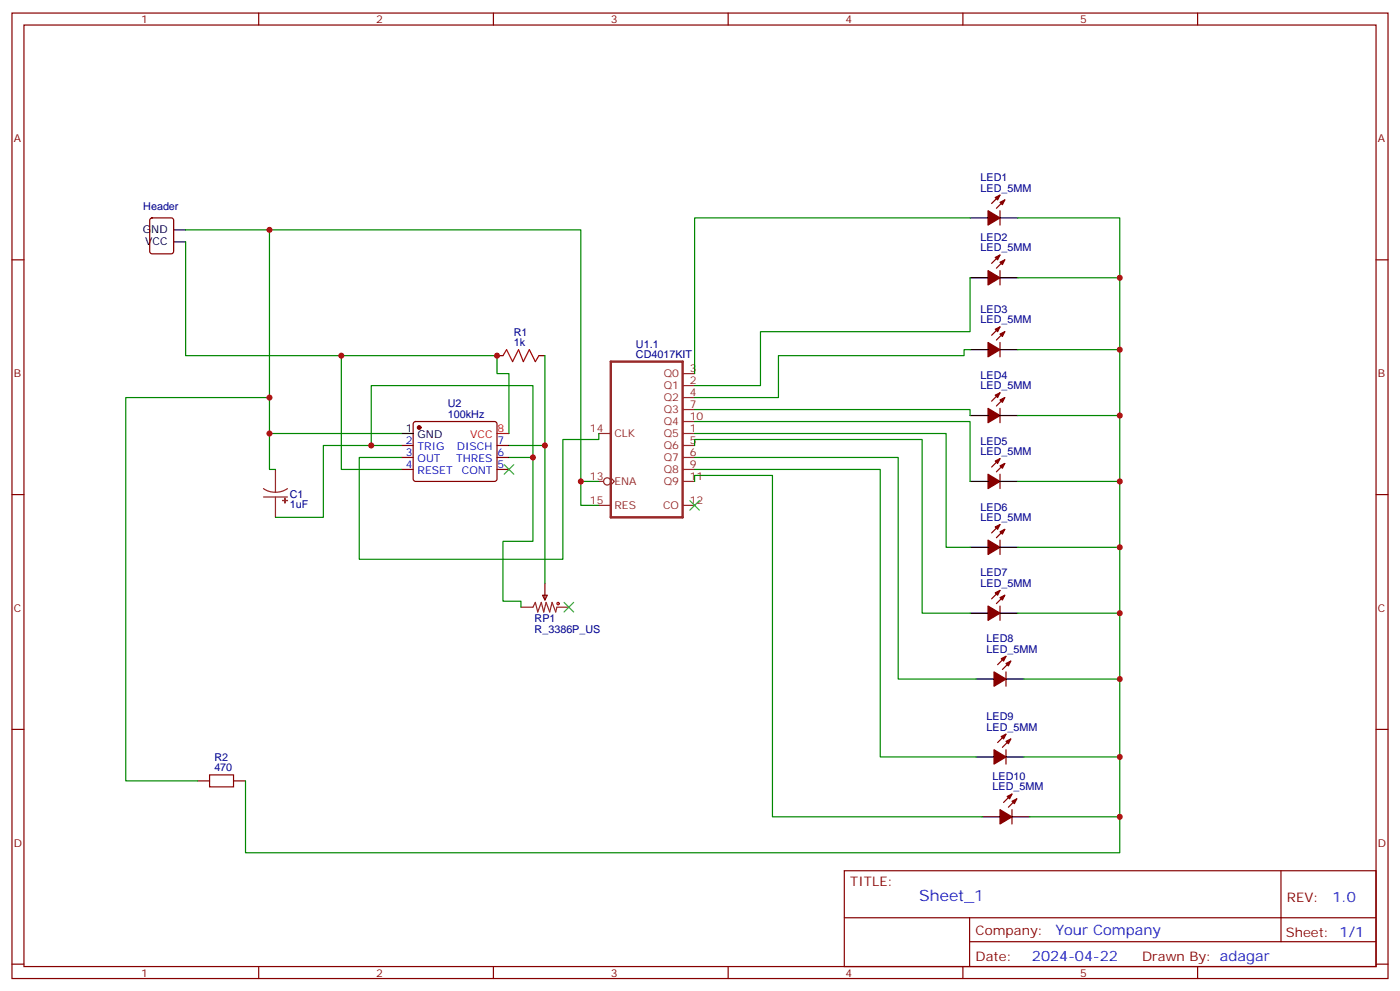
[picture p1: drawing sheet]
<svg xmlns="http://www.w3.org/2000/svg" width="412mm" height="292mm" viewBox="0 0 412 292" stroke-linecap="round" stroke-linejoin="round" font-family="sans-serif">
<g fill="none" stroke="#870000" stroke-width=".35">
<path d="M3.5 3.8h405.4v284.4h-405.4zM7.1 7.4h398.2v277.3h-398.2zM76.2 3.8v3.6M145.3 3.8v3.6M214.5 3.8v3.6M283.6 3.8v3.6M352.8 3.8v3.6M294.6 57.5l-2.5 2.4M296 58.9l-2.5 2.4M3.5 76.5h3.6M44.3 64.4l.5-.2h5.6l.7 .4 .1 9.4-.5 .7-5.9 .1-.6-.5-.1-9.4zM294.6 62.1v4.2"/>
<path d="M294.6 79.7v4.2M294.6 75.1l-2.5 2.5M296 76.5l-2.5 2.5M405.3 76.5h3.6M294.6 96.3l-2.5 2.4M296 97.7l-2.5 2.5M146.4 104.7h1.8M158.7 104.7h1.8M294.6 100.9v4.2M294.6 115.7l-2.5 2.4M296 117.1l-2.5 2.5M118.2 131.2h3.5"/>
<path d="M118.2 134.7h3.5M118.2 138.3h3.5M121.9 124.3l.5-.2h23.3l.5 .2 .2 .5-.1 16.6-.6 .4-23.6-.1-.4-.6v-16.3zM146.4 131.2h3.5M146.4 134.7h3.5M146.4 138.3h3.5M294.6 120.3v4.2M294.6 139.7v4.2M294.6 135.1l-2.5 2.4M296 136.5l-2.5 2.5M3.5 145.7h3.6M294.6 159.1v4.2"/>
<path d="M294.6 154.5l-2.5 2.5M296 155.9l-2.5 2.5M405.3 145.7h3.6M159.8 175.3h1.4l-.7 1.4zM160.5 171.8v4.9M294.6 178.5v4.2M294.6 173.9l-2.5 2.5M296 175.3l-2.5 2.5M296.3 197.9v4.2M296.3 193.3l-2.4 2.5M297.7 194.7l-2.4 2.5M3.5 214.8h3.6"/>
<path d="M296.3 216.2l-2.4 2.5M297.7 217.6l-2.4 2.5M405.3 214.8h3.6M58.2 230h3.5M68.8 230h3.5M296.3 220.8v4.2M298.1 238.4v4.3M298.1 233.9l-2.5 2.4M299.5 235.3l-2.5 2.4M248.7 256.4h156.6v28.3h-156.6zM377.3 256.5v20.8M248.7 270.3h156.5"/>
<path d="M285.6 277.3h119.6M285.6 270.3v14.1M3.5 284h3.6M76.2 284.7v3.5M145.3 284.7v3.5M214.5 284.7v3.5M283.6 284.7v3.5M352.8 284.7v3.5M405.3 284h3.6"/>
</g>
<path d="M179.9 106.5h21.2v45.9h-21.2z" fill="none" stroke="#8c2424" stroke-width=".71"/>
<g fill="none" stroke="#8c2424" stroke-width=".35">
<path d="M201.1 113.6h3.5M201.1 110h3.5M201.1 117.1h3.5M81.1 138.3v6.7M176.4 127.7h3.5M201.1 127.7h3.5M201.1 131.2h3.5M201.1 134.7h3.5M201.1 120.6h3.5M201.1 138.3h3.5M201.1 124.1h3.5M77.6 143.9l1.7 .8 1.8 .3"/>
<path d="M77.6 146.4h7.1M81.1 146.4v6M84.7 143.9l-1.7 .8-1.9 .3M176.4 141.8h1.4M176.4 148.8h3.5M179.9 140.7l1.1 1.1-1.1 1M201.1 141.8h3.5M201.1 148.8h3.5M153.5 178.8h3.5l.7-1.4 .7 2.8 1.1-2.8 .7 2.8 .7-2.8 1 2.8 .7-2.8 1.1 2.8 .3-1.4h3.6"/>
<circle cx="178.9" cy="141.8" r="1.06"/>
</g>
<g fill="#870000" stroke="#870000" stroke-width=".35">
<path d="M293.2 58.2l1.4-.7-.7 1.4z"/>
<path d="M294.6 59.6l1.4-.7-.7 1.4z"/>
<path d="M291 62.1l3.6 2.1-3.6 2.1z"/>
<path d="M293.2 75.8l1.4-.7-.7 1.4z"/>
<path d="M294.6 77.2l1.4-.7-.7 1.4z"/>
<path d="M291 79.7l3.6 2.1-3.6 2.1z"/>
<path d="M293.2 97l1.4-.7-.7 1.4z"/>
<path d="M294.6 98.4l1.4-.7-.7 1.4z"/>
<path d="M291 100.9l3.6 2.1-3.6 2.1z"/>
<path d="M293.2 116.4l1.4-.7-.7 1.4z"/>
<path d="M294.6 117.8l1.4-.7-.7 1.4z"/>
<path d="M291 120.3l3.6 2.1-3.6 2.1z"/>
<path d="M293.2 135.8l1.4-.7-.7 1.4z"/>
<path d="M294.6 137.2l1.4-.7-.7 1.4z"/>
<path d="M291 139.7l3.6 2.1-3.6 2.1z"/>
<path d="M293.2 155.2l1.4-.7-.7 1.4z"/>
<path d="M294.6 156.6l1.4-.7-.7 1.4z"/>
<path d="M291 159.1l3.6 2.1-3.6 2.1z"/>
<path d="M293.2 174.6l1.4-.7-.7 1.4z"/>
<path d="M294.6 176l1.4-.7-.7 1.4z"/>
<path d="M291 178.5l3.6 2.1-3.6 2.1z"/>
<path d="M294.9 194l1.4-.7-.7 1.4z"/>
<path d="M296.3 195.4l1.4-.7-.7 1.4z"/>
<path d="M292.8 197.9l3.5 2.1-3.5 2.1z"/>
<path d="M294.9 216.9l1.4-.7-.7 1.4z"/>
<path d="M296.3 218.3l1.4-.7-.7 1.4z"/>
<path d="M292.8 220.8l3.5 2.1-3.5 2.1z"/>
<path d="M296.7 234.6l1.4-.7-.7 1.4z"/>
<path d="M298.1 236l1.4-.7-.7 1.4z"/>
<path d="M294.6 238.4l3.5 2.2-3.5 2.1z"/>
<circle cx="123.5" cy="125.9" r=".53"/>
</g>
<g fill="none" stroke="#000" stroke-width=".35">
<path d="M51.2 67.7h3.5M51.2 71.2h3.5M285.8 64.2h5.2M294.6 64.2h5.3M285.8 81.8h5.2M294.6 81.8h5.3M285.8 103h5.2M294.6 103h5.3M118.2 127.7h3.5M285.8 122.4h5.2M294.6 122.4h5.3M285.8 141.8h5.2"/>
<path d="M294.6 141.8h5.3M285.8 161.2h5.2M294.6 161.2h5.3M285.8 180.6h5.2M287.5 200h5.3M294.6 180.6h5.3M296.3 200h5.3M287.5 222.9h5.3M296.3 222.9h5.3M289.3 240.6h5.3M298.1 240.6h5.3"/>
</g>
<path d="M146.4 127.7h3.5" fill="none" stroke="#f00" stroke-width=".35"/>
<g fill="#8c2424" stroke="#8c2424" stroke-width=".35">
<path d="M83.3 147.4h1.4z"/>
<path d="M83.9 146.7l.1 1.4z"/>
</g>
<g fill="none" stroke="#a10000" stroke-width=".35">
<path d="M148.2 104.7l1-1.7 1.8 3.5 1.8-3.5 1.4 3.5 1.7-3.5 1.8 3.5 1-1.8M61.7 228.2h7.1v3.5h-7.1z"/>
<circle cx="164.4" cy="177.8" r=".35"/>
</g>
<g fill="none" stroke="#008700" stroke-width=".35">
<path d="M54.7 67.7h116.4v81.1h5.3M54.7 71.2v33.5h91.7v5.3h3.5v17.7M79.4 67.7v60h38.8M285.8 64.2h-81.2v45.8M299.9 64.2h29.9v176.4h-26.4M285.8 81.8v15.9h-61.8v15.9h-19.4M299.9 81.8h29.9M79.4 117.1h-42.4v112.9h21.2M100.5 104.7v33.6h17.7M160.5 104.7v26.5M285.8 103h-1.8v1.7h-54.7v12.4h-24.7M299.9 103h29.9"/>
<path d="M79.4 127.7v10.6h1.7M109.4 131.2h-14.2v21.2h-14.1M118.2 131.2h-8.8v-17.6h47.6v21.1M149.9 134.7h7.1v24.7h-8.8v17.7h5.3v1.7M149.9 131.2h10.6v40.6M176.4 127.7v1.7h-10.6v35.3h-60v-30h12.4M204.6 120.6h81.2v1.8M204.6 124.1h81.2v17.7M204.6 127.7h74.1v33.5h7.1M204.6 131.2v-1.8h67v51.2h14.2M204.6 134.7h60v65.3h22.9M204.6 138.3h54.7v84.6h28.2"/>
<path d="M299.9 122.4h29.9M171.1 141.8h5.3M204.6 141.8v-1.8h22.9v100.6h61.8M299.9 141.8h29.9M299.9 161.2h29.9M299.9 180.6h29.9M301.6 200h28.2M72.3 230v21.1h257.5v-10.5M301.6 222.9h28.2"/>
</g>
<path d="M148.5 136.8l2.8 2.9M151.3 136.8l-2.8 2.9M203.2 147.4l2.8 2.8M206 147.4l-2.8 2.8M166.2 177.4l2.8 2.8M169 177.4l-2.8 2.8" fill="none" stroke="#3c3" stroke-width=".35"/>
<g fill="#c00">
<circle cx="329.8" cy="222.9" r=".88"/>
<circle cx="329.8" cy="200" r=".88"/>
<circle cx="329.8" cy="180.6" r=".88"/>
<circle cx="329.8" cy="161.2" r=".88"/>
<circle cx="329.8" cy="141.8" r=".88"/>
<circle cx="329.8" cy="122.4" r=".88"/>
<circle cx="329.8" cy="103" r=".88"/>
<circle cx="329.8" cy="81.8" r=".88"/>
<circle cx="171.1" cy="141.8" r=".88"/>
<circle cx="157" cy="134.7" r=".88"/>
<circle cx="79.4" cy="67.7" r=".88"/>
<circle cx="79.4" cy="127.7" r=".88"/>
<circle cx="109.4" cy="131.2" r=".88"/>
<circle cx="79.4" cy="117.1" r=".88"/>
<circle cx="329.8" cy="240.6" r=".88"/>
<circle cx="160.5" cy="131.2" r=".88"/>
<circle cx="146.4" cy="104.7" r=".88"/>
<circle cx="100.5" cy="104.7" r=".88"/>
</g>
<text font-size="4.6" fill="#00f" x="270.8" y="265.5">Sheet_1</text>
<g font-size="4.2" fill="#00f">
<text x="392.5" y="265.7">1.0</text>
<text x="310.9" y="275.3">Your Company</text>
<text x="304" y="283.1">2024-04-22</text>
</g>
<g font-size="3.9" fill="#800">
<text x="250.5" y="261">TITLE:</text>
<text x="379.1" y="265.7">REV:</text>
<text x="287.4" y="275.2">Company:</text>
<text x="378.7" y="275.8">Sheet: 1/1</text>
<text x="287.4" y="282.9">Date:</text>
<text x="336.4" y="283">Drawn By: adagar</text>
</g>
<g font-size="3.2" fill="#800">
<text x="41.6" y="6.8">1</text>
<text x="110.8" y="6.8">2</text>
<text x="179.9" y="6.8">3</text>
<text x="249.1" y="6.8">4</text>
<text x="318.2" y="6.8">5</text>
<text x="4.1" y="41.9">A</text>
<text x="405.9" y="41.9">A</text>
<text x="4.1" y="111.1">B</text>
<text x="405.9" y="111.1">B</text>
<text x="4.1" y="180.2">C</text>
<text x="405.9" y="180.2">C</text>
<text x="4.1" y="249.4">D</text>
<text x="405.9" y="249.4">D</text>
<text x="41.6" y="287.7">1</text>
<text x="110.8" y="287.7">2</text>
<text x="179.9" y="287.7">3</text>
<text x="249.1" y="287.7">4</text>
<text x="318.2" y="287.7">5</text>
</g>
<g font-size="3.2" fill="#000080">
<text x="288.9" y="53.3">LED1</text>
<text x="288.9" y="56.4">LED_5MM</text>
<text x="42.2" y="61.8">Header</text>
<text x="288.9" y="71">LED2</text>
<text x="288.9" y="74">LED_5MM</text>
<text x="288.9" y="95.2">LED_5MM</text>
<text x="288.9" y="92.1">LED3</text>
<text x="151.3" y="101.9">1k</text>
<text x="151.3" y="98.8">R1</text>
<text x="187.3" y="105.4">CD4017KIT</text>
<text x="187.3" y="102.4">U1.1</text>
<text x="288.9" y="111.5">LED4</text>
<text x="288.9" y="114.6">LED_5MM</text>
<text x="131.9" y="123.1">100kHz</text>
<text x="131.9" y="120">U2</text>
<text x="288.9" y="130.9">LED5</text>
<text x="288.9" y="134">LED_5MM</text>
<text x="85.4" y="149.6">1uF</text>
<text x="85.4" y="146.5">C1</text>
<text x="288.9" y="153.4">LED_5MM</text>
<text x="288.9" y="150.3">LED6</text>
<text x="288.9" y="172.8">LED_5MM</text>
<text x="288.9" y="169.7">LED7</text>
<text x="157.5" y="183.3">RP1</text>
<text x="157.5" y="186.4">R_3386P_US</text>
<text x="290.6" y="189.2">LED8</text>
<text x="290.6" y="192.2">LED_5MM</text>
<text x="290.6" y="215.2">LED_5MM</text>
<text x="290.6" y="212.1">LED9</text>
<text x="63.1" y="227.2">470</text>
<text x="63.1" y="224.1">R2</text>
<text x="292.4" y="232.8">LED_5MM</text>
<text x="292.4" y="229.7">LED10</text>
</g>
<g font-size="3.2">
<text x="42.1" y="68.8">GND</text>
<text x="42.8" y="72.3">VCC</text>
<text x="119.5" y="127.3">1</text>
<text x="123" y="129.1">GND</text>
</g>
<g font-size="3.2" fill="#8d2323">
<text x="195.5" y="111.1">Q0</text>
<text x="203.2" y="113.2">2</text>
<text x="203.2" y="109.7">3</text>
<text x="195.5" y="114.6">Q1</text>
<text x="195.5" y="118.1">Q2</text>
<text x="203.2" y="116.7">4</text>
<text x="195.5" y="121.7">Q3</text>
<text x="195.5" y="125.2">Q4</text>
<text x="203.2" y="120.3">7</text>
<text x="203.2" y="123.8">10</text>
<text x="173.8" y="127.3">14</text>
<text x="181" y="128.7">CLK</text>
<text x="195.5" y="128.7">Q5</text>
<text x="203.2" y="127.3">1</text>
<text x="203.2" y="130.8">5</text>
<text x="195.5" y="132.3">Q6</text>
<text x="195.5" y="135.8">Q7</text>
<text x="203.2" y="134.4">6</text>
<text x="203.2" y="137.9">9</text>
<text x="173.8" y="141.4">13</text>
<text x="181" y="142.8">ENA</text>
<text x="195.5" y="139.3">Q8</text>
<text x="195.5" y="142.8">Q9</text>
<text x="203.2" y="141.4">11</text>
<text x="173.8" y="148.5">15</text>
<text x="181" y="149.9">RES</text>
<text x="195.3" y="149.9">CO</text>
<text x="203.2" y="148.5">12</text>
</g>
<g font-size="3.2" fill="#00f">
<text x="119.5" y="130.8">2</text>
<text x="146.6" y="130.8">7</text>
<text x="119.5" y="134.4">3</text>
<text x="119.5" y="137.9">4</text>
<text x="123" y="132.6">TRIG</text>
<text x="123" y="136.1">OUT</text>
<text x="134.4" y="136.1">THRES</text>
<text x="134.5" y="132.6">DISCH</text>
<text x="146.6" y="137.9">5</text>
<text x="146.6" y="134.4">6</text>
<text x="123" y="139.7">RESET</text>
<text x="136.1" y="139.7">CONT</text>
</g>
<g font-size="3.2" fill="#f00">
<text x="138.5" y="129.1">VCC</text>
<text x="146.6" y="127.3">8</text>
</g>
</svg>
